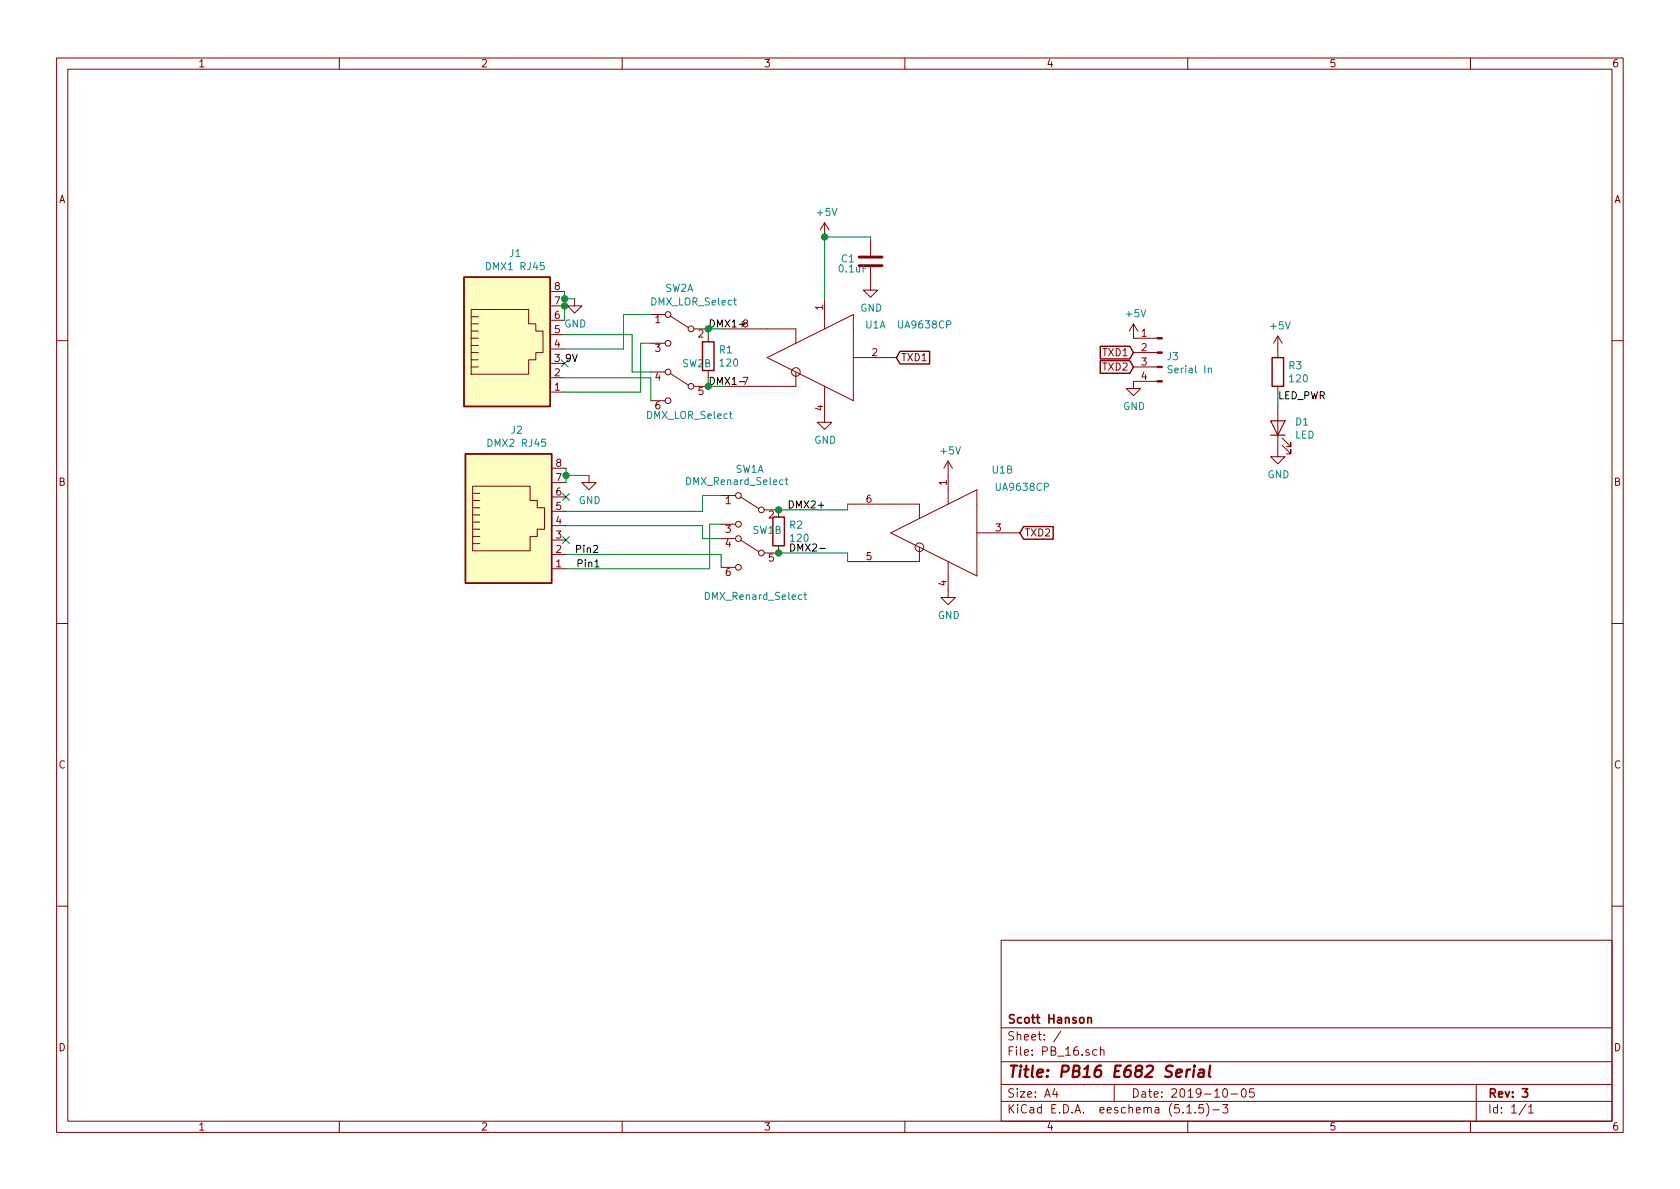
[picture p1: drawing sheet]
EESchema Schematic File Version 4
EELAYER 30 0
EELAYER END
$Descr A4 11693 8268
encoding utf-8
Sheet 1 1
Title "PB16 E682 Serial"
Date "2019-10-05"
Rev "3"
Comp "Scott Hanson"
Comment1 ""
Comment2 ""
Comment3 ""
Comment4 ""
$EndDescr
$Comp
L PB_16-rescue:R-Device R2
U 1 1
P 5420 3690
AR Path="/5D785179" Ref="R2"  Part="1" 
AR Path="/5D469F02/5D785179" Ref="R?"  Part="1" 
F 0 "R2" H 5490 3736 50  0000 L CNN
F 1 "120" H 5490 3645 50  0000 L CNN
F 2 "Resistor_THT:R_Axial_DIN0207_L6.3mm_D2.5mm_P7.62mm_Horizontal" V 5350 3690 50  0001 C CNN
F 3 "~" H 5420 3690 50  0001 C CNN
F 4 "CF14JT120RCT-ND" H 3890 980 50  0001 C CNN "Digi-Key_PN"
F 5 "CF14JT120R" H 3890 980 50  0001 C CNN "MPN"
	1    5420 3690
	1    0    0    -1  
$EndComp
$Comp
L PB_16-rescue:C-Device C1
U 1 1
P 6060 1810
AR Path="/5D785183" Ref="C1"  Part="1" 
AR Path="/5D469F02/5D785183" Ref="C?"  Part="1" 
F 0 "C1" H 5850 1830 50  0000 L CNN
F 1 "0.1uF" H 5830 1760 50  0000 L CNN
F 2 "Capacitor_THT:C_Rect_L7.0mm_W2.0mm_P5.00mm" H 6098 1660 50  0001 C CNN
F 3 "~" H 6060 1810 50  0001 C CNN
F 4 "478-7336-1-ND" H 3450 -320 50  0001 C CNN "Digi-Key_PN"
F 5 "SR215C104KARTR1" H 3450 -320 50  0001 C CNN "MPN"
	1    6060 1810
	1    0    0    -1  
$EndComp
$Comp
L power:GND #PWR06
U 1 1
P 6060 1960
AR Path="/5D785189" Ref="#PWR06"  Part="1" 
AR Path="/5D469F02/5D785189" Ref="#PWR?"  Part="1" 
F 0 "#PWR06" H 6060 1710 50  0001 C CNN
F 1 "GND" H 6065 1787 50  0000 C CNN
F 2 "" H 6060 1960 50  0001 C CNN
F 3 "" H 6060 1960 50  0001 C CNN
	1    6060 1960
	1    0    0    -1  
$EndComp
$Comp
L Connector:RJ45 J1
U 1 1
P 3530 2420
AR Path="/5D785191" Ref="J1"  Part="1" 
AR Path="/5D469F02/5D785191" Ref="J?"  Part="1" 
F 0 "J1" H 3587 3087 50  0000 C CNN
F 1 "DMX1 RJ45" H 3587 2996 50  0000 C CNN
F 2 "Connector_RJ:RJ45_Amphenol_54602-x08_Horizontal" V 3530 2445 50  0001 C CNN
F 3 "~" V 3530 2445 50  0001 C CNN
F 4 "AE10392-ND" H 2690 -1460 50  0001 C CNN "Digi-Key_PN"
F 5 "A-2014-2-4-R" H 2690 -1460 50  0001 C CNN "MPN"
	1    3530 2420
	1    0    0    -1  
$EndComp
Wire Wire Line
	3930 2020 3930 2070
$Comp
L power:GND #PWR01
U 1 1
P 4000 2070
AR Path="/5D785198" Ref="#PWR01"  Part="1" 
AR Path="/5D469F02/5D785198" Ref="#PWR?"  Part="1" 
F 0 "#PWR01" H 4000 1820 50  0001 C CNN
F 1 "GND" H 4005 1897 50  0000 C CNN
F 2 "" H 4000 2070 50  0001 C CNN
F 3 "" H 4000 2070 50  0001 C CNN
	1    4000 2070
	1    0    0    -1  
$EndComp
Wire Wire Line
	4000 2070 3930 2070
Connection ~ 3930 2070
Wire Wire Line
	3930 2070 3930 2120
Wire Wire Line
	3930 2220 3930 2120
Connection ~ 3930 2120
Text Label 3930 2520 0    50   ~ 0
9V
Text GLabel 6240 2480 2    50   Input ~ 0
TXD1
$Comp
L Interface_LineDriver:UA9638CP U?
U 1 1
P 5640 2480
AR Path="/5D469F02/5D7851AD" Ref="U?"  Part="1" 
AR Path="/5D7851AD" Ref="U1"  Part="1" 
F 0 "U1" H 5260 2710 50  0000 R CNN
F 1 "UA9638CP" H 5040 2710 50  0000 R CNN
F 2 "Package_DIP:DIP-8_W7.62mm" H 5640 1980 50  0001 C CNN
F 3 "http://www.ti.com/lit/ds/symlink/ua9638.pdf" H 5640 2480 50  0001 C CNN
F 4 "296-15059-5-ND" H 5640 2480 50  0001 C CNN "Digi-Key_PN"
F 5 "UA9638CP" H 5640 2480 50  0001 C CNN "MPN"
	1    5640 2480
	-1   0    0    -1  
$EndComp
$Comp
L Interface_LineDriver:UA9638CP U?
U 2 1
P 6500 3700
AR Path="/5D469F02/5D7851B5" Ref="U?"  Part="2" 
AR Path="/5D7851B5" Ref="U1"  Part="2" 
F 0 "U1" H 6100 4140 50  0000 R CNN
F 1 "UA9638CP" H 6080 4020 50  0000 R CNN
F 2 "Package_DIP:DIP-8_W7.62mm" H 6500 3200 50  0001 C CNN
F 3 "http://www.ti.com/lit/ds/symlink/ua9638.pdf" H 6500 3700 50  0001 C CNN
F 4 "296-15059-5-ND" H 6500 3700 50  0001 C CNN "Digi-Key_PN"
F 5 "UA9638CP" H 6500 3700 50  0001 C CNN "MPN"
	2    6500 3700
	-1   0    0    -1  
$EndComp
$Comp
L PB_16-rescue:R-Device R1
U 1 1
P 4930 2470
AR Path="/5D7851BD" Ref="R1"  Part="1" 
AR Path="/5D469F02/5D7851BD" Ref="R?"  Part="1" 
F 0 "R1" H 5000 2516 50  0000 L CNN
F 1 "120" H 5000 2425 50  0000 L CNN
F 2 "Resistor_THT:R_Axial_DIN0207_L6.3mm_D2.5mm_P7.62mm_Horizontal" V 4860 2470 50  0001 C CNN
F 3 "~" H 4930 2470 50  0001 C CNN
F 4 "CF14JT120RCT-ND" H 3400 -240 50  0001 C CNN "Digi-Key_PN"
F 5 "CF14JT120R" H 3400 -240 50  0001 C CNN "MPN"
	1    4930 2470
	1    0    0    -1  
$EndComp
Text GLabel 7100 3700 2    50   Input ~ 0
TXD2
$Comp
L power:GND #PWR08
U 1 1
P 6600 4100
AR Path="/5D7851C4" Ref="#PWR08"  Part="1" 
AR Path="/5D469F02/5D7851C4" Ref="#PWR?"  Part="1" 
F 0 "#PWR08" H 6600 3850 50  0001 C CNN
F 1 "GND" H 6605 3927 50  0000 C CNN
F 2 "" H 6600 4100 50  0001 C CNN
F 3 "" H 6600 4100 50  0001 C CNN
	1    6600 4100
	1    0    0    -1  
$EndComp
$Comp
L power:GND #PWR05
U 1 1
P 5740 2880
AR Path="/5D7851CA" Ref="#PWR05"  Part="1" 
AR Path="/5D469F02/5D7851CA" Ref="#PWR?"  Part="1" 
F 0 "#PWR05" H 5740 2630 50  0001 C CNN
F 1 "GND" H 5745 2707 50  0000 C CNN
F 2 "" H 5740 2880 50  0001 C CNN
F 3 "" H 5740 2880 50  0001 C CNN
	1    5740 2880
	1    0    0    -1  
$EndComp
$Comp
L power:+5V #PWR07
U 1 1
P 6600 3300
AR Path="/5D7851D0" Ref="#PWR07"  Part="1" 
AR Path="/5D469F02/5D7851D0" Ref="#PWR?"  Part="1" 
F 0 "#PWR07" H 6600 3150 50  0001 C CNN
F 1 "+5V" H 6615 3473 50  0000 C CNN
F 2 "" H 6600 3300 50  0001 C CNN
F 3 "" H 6600 3300 50  0001 C CNN
	1    6600 3300
	1    0    0    -1  
$EndComp
$Comp
L power:+5V #PWR04
U 1 1
P 5740 1640
AR Path="/5D7851D6" Ref="#PWR04"  Part="1" 
AR Path="/5D469F02/5D7851D6" Ref="#PWR?"  Part="1" 
F 0 "#PWR04" H 5740 1490 50  0001 C CNN
F 1 "+5V" H 5755 1813 50  0000 C CNN
F 2 "" H 5740 1640 50  0001 C CNN
F 3 "" H 5740 1640 50  0001 C CNN
	1    5740 1640
	1    0    0    -1  
$EndComp
Wire Wire Line
	5740 2080 5740 1640
Wire Wire Line
	5740 1640 6060 1640
Wire Wire Line
	6060 1640 6060 1660
Connection ~ 5740 1640
Text Label 5480 3540 0    50   ~ 0
DMX2+
Text Label 5490 3840 0    50   ~ 0
DMX2-
Wire Wire Line
	5900 3540 5900 3500
Wire Wire Line
	5900 3900 5900 3840
Wire Wire Line
	5040 2280 4930 2280
Wire Wire Line
	4930 2280 4930 2320
Wire Wire Line
	4930 2620 4930 2680
Wire Wire Line
	4930 2680 5040 2680
NoConn ~ 3930 2520
$Comp
L Connector:RJ45 J2
U 1 1
P 3540 3650
AR Path="/5D7851F3" Ref="J2"  Part="1" 
AR Path="/5D469F02/5D7851F3" Ref="J?"  Part="1" 
F 0 "J2" H 3597 4317 50  0000 C CNN
F 1 "DMX2 RJ45" H 3597 4226 50  0000 C CNN
F 2 "Connector_RJ:RJ45_Amphenol_54602-x08_Horizontal" V 3540 3675 50  0001 C CNN
F 3 "~" V 3540 3675 50  0001 C CNN
F 4 "AE10392-ND" H 2700 -230 50  0001 C CNN "Digi-Key_PN"
F 5 "A-2014-2-4-R" H 2700 -230 50  0001 C CNN "MPN"
	1    3540 3650
	1    0    0    -1  
$EndComp
$Comp
L power:GND #PWR02
U 1 1
P 4100 3300
AR Path="/5D7851F9" Ref="#PWR02"  Part="1" 
AR Path="/5D469F02/5D7851F9" Ref="#PWR?"  Part="1" 
F 0 "#PWR02" H 4100 3050 50  0001 C CNN
F 1 "GND" H 4105 3127 50  0000 C CNN
F 2 "" H 4100 3300 50  0001 C CNN
F 3 "" H 4100 3300 50  0001 C CNN
	1    4100 3300
	1    0    0    -1  
$EndComp
Wire Wire Line
	3940 3350 3940 3300
Wire Wire Line
	4100 3300 3940 3300
Connection ~ 3940 3300
Wire Wire Line
	3940 3300 3940 3250
$Comp
L Switch:SW_DPDT_x2 SW?
U 1 1
P 5220 3540
AR Path="/5D469F02/5D78520D" Ref="SW?"  Part="1" 
AR Path="/5D78520D" Ref="SW1"  Part="1" 
F 0 "SW1" H 5220 3825 50  0000 C CNN
F 1 "DMX_Renard_Select" H 5310 3740 50  0000 C CNN
F 2 "Button_Switch_THT:SW_CuK_JS202011CQN_DPDT_Straight" H 5220 3540 50  0001 C CNN
F 3 "~" H 5220 3540 50  0001 C CNN
F 4 "401-2001-ND" H 5220 3540 50  0001 C CNN "Digi-Key_PN"
F 5 "JS202011CQN" H 5220 3540 50  0001 C CNN "MPN"
	1    5220 3540
	-1   0    0    -1  
$EndComp
NoConn ~ 3940 3750
Text Label 4000 3850 0    50   ~ 0
Pin2
Text Label 4010 3950 0    50   ~ 0
Pin1
NoConn ~ 3940 3450
Wire Wire Line
	5420 3840 5900 3840
Text Label 4930 2680 0    50   ~ 0
DMX1-
Text Label 4930 2280 0    50   ~ 0
DMX1+
$Comp
L Connector:Conn_01x04_Male J3
U 1 1
P 8090 2445
F 0 "J3" H 8062 2419 50  0000 R CNN
F 1 "Serial In" H 8062 2328 50  0000 R CNN
F 2 "Connector_PinHeader_2.54mm:PinHeader_1x04_P2.54mm_Vertical" H 8090 2445 50  0001 C CNN
F 3 "~" H 8090 2445 50  0001 C CNN
F 4 "732-5317-ND" H 8090 2445 50  0001 C CNN "Digi-Key_PN"
F 5 "61300411121" H 8090 2445 50  0001 C CNN "MPN"
	1    8090 2445
	-1   0    0    -1  
$EndComp
$Comp
L power:+5V #PWR09
U 1 1
P 7890 2345
AR Path="/5D78F528" Ref="#PWR09"  Part="1" 
AR Path="/5D469F02/5D78F528" Ref="#PWR?"  Part="1" 
F 0 "#PWR09" H 7890 2195 50  0001 C CNN
F 1 "+5V" H 7905 2518 50  0000 C CNN
F 2 "" H 7890 2345 50  0001 C CNN
F 3 "" H 7890 2345 50  0001 C CNN
	1    7890 2345
	1    0    0    -1  
$EndComp
$Comp
L power:GND #PWR010
U 1 1
P 7890 2645
AR Path="/5D78FEF7" Ref="#PWR010"  Part="1" 
AR Path="/5D469F02/5D78FEF7" Ref="#PWR?"  Part="1" 
F 0 "#PWR010" H 7890 2395 50  0001 C CNN
F 1 "GND" H 7895 2472 50  0000 C CNN
F 2 "" H 7890 2645 50  0001 C CNN
F 3 "" H 7890 2645 50  0001 C CNN
	1    7890 2645
	1    0    0    -1  
$EndComp
Text GLabel 7890 2445 0    50   Input ~ 0
TXD1
Text GLabel 7890 2545 0    50   Input ~ 0
TXD2
$Comp
L Device:LED D1
U 1 1
P 8895 2970
F 0 "D1" V 8934 2853 50  0000 R CNN
F 1 "LED" V 8843 2853 50  0000 R CNN
F 2 "LED_THT:LED_D3.0mm_Clear" H 8895 2970 50  0001 C CNN
F 3 "~" H 8895 2970 50  0001 C CNN
F 4 "732-5008-ND" H 8895 2970 50  0001 C CNN "Digi-Key_PN"
F 5 "151031VS06000" H 8895 2970 50  0001 C CNN "MPN"
	1    8895 2970
	0    -1   -1   0   
$EndComp
$Comp
L PB_16-rescue:R-Device R3
U 1 1
P 8895 2580
AR Path="/5D79298C" Ref="R3"  Part="1" 
AR Path="/5D469F02/5D79298C" Ref="R?"  Part="1" 
F 0 "R3" H 8965 2626 50  0000 L CNN
F 1 "120" H 8965 2535 50  0000 L CNN
F 2 "Resistor_THT:R_Axial_DIN0207_L6.3mm_D2.5mm_P7.62mm_Horizontal" V 8825 2580 50  0001 C CNN
F 3 "~" H 8895 2580 50  0001 C CNN
F 4 "CF14JT120RCT-ND" H 7365 -130 50  0001 C CNN "Digi-Key_PN"
F 5 "CF14JT120R" H 7365 -130 50  0001 C CNN "MPN"
	1    8895 2580
	1    0    0    -1  
$EndComp
$Comp
L power:+5V #PWR011
U 1 1
P 8895 2430
AR Path="/5D7936DE" Ref="#PWR011"  Part="1" 
AR Path="/5D469F02/5D7936DE" Ref="#PWR?"  Part="1" 
F 0 "#PWR011" H 8895 2280 50  0001 C CNN
F 1 "+5V" H 8910 2603 50  0000 C CNN
F 2 "" H 8895 2430 50  0001 C CNN
F 3 "" H 8895 2430 50  0001 C CNN
	1    8895 2430
	1    0    0    -1  
$EndComp
$Comp
L power:GND #PWR012
U 1 1
P 8895 3120
AR Path="/5D794008" Ref="#PWR012"  Part="1" 
AR Path="/5D469F02/5D794008" Ref="#PWR?"  Part="1" 
F 0 "#PWR012" H 8895 2870 50  0001 C CNN
F 1 "GND" H 8900 2947 50  0000 C CNN
F 2 "" H 8895 3120 50  0001 C CNN
F 3 "" H 8895 3120 50  0001 C CNN
	1    8895 3120
	1    0    0    -1  
$EndComp
Wire Wire Line
	8895 2730 8895 2820
Text Label 8895 2780 0    50   ~ 0
LED_PWR
$Comp
L Switch:SW_DPDT_x2 SW?
U 2 1
P 4730 2680
AR Path="/5D469F02/5D992E04" Ref="SW?"  Part="2" 
AR Path="/5D992E04" Ref="SW2"  Part="2" 
F 0 "SW2" H 4610 2840 50  0000 C CNN
F 1 "DMX_LOR_Select" H 4660 2480 50  0000 C CNN
F 2 "Button_Switch_THT:SW_CuK_JS202011CQN_DPDT_Straight" H 4730 2680 50  0001 C CNN
F 3 "~" H 4730 2680 50  0001 C CNN
F 4 "401-2001-ND" H 4730 2680 50  0001 C CNN "Digi-Key_PN"
F 5 "JS202011CQN" H 4730 2680 50  0001 C CNN "MPN"
	2    4730 2680
	-1   0    0    -1  
$EndComp
$Comp
L Switch:SW_DPDT_x2 SW?
U 1 1
P 4730 2280
AR Path="/5D469F02/5D992E0C" Ref="SW?"  Part="1" 
AR Path="/5D992E0C" Ref="SW2"  Part="1" 
F 0 "SW2" H 4730 2565 50  0000 C CNN
F 1 "DMX_LOR_Select" H 4630 2470 50  0000 C CNN
F 2 "Button_Switch_THT:SW_CuK_JS202011CQN_DPDT_Straight" H 4730 2280 50  0001 C CNN
F 3 "~" H 4730 2280 50  0001 C CNN
F 4 "401-2001-ND" H 4730 2280 50  0001 C CNN "Digi-Key_PN"
F 5 "JS202011CQN" H 4730 2280 50  0001 C CNN "MPN"
	1    4730 2280
	-1   0    0    -1  
$EndComp
Connection ~ 4930 2280
Connection ~ 4930 2680
Wire Wire Line
	4460 2380 4460 2720
Wire Wire Line
	4530 2780 4530 2620
Wire Wire Line
	4400 2580 4400 2320
Wire Wire Line
	4340 2420 4340 2180
Wire Wire Line
	4340 2180 4530 2180
Wire Wire Line
	4460 2380 4530 2380
Wire Wire Line
	3930 2720 4460 2720
Wire Wire Line
	3930 2420 4340 2420
Wire Wire Line
	3930 2320 4400 2320
Wire Wire Line
	3930 2620 4530 2620
Wire Wire Line
	4530 2580 4400 2580
Connection ~ 5420 3540
$Comp
L Switch:SW_DPDT_x2 SW?
U 2 1
P 5220 3840
AR Path="/5D469F02/5D785205" Ref="SW?"  Part="2" 
AR Path="/5D785205" Ref="SW1"  Part="2" 
F 0 "SW1" H 5100 4000 50  0000 C CNN
F 1 "DMX_Renard_Select" H 5180 3540 50  0000 C CNN
F 2 "Button_Switch_THT:SW_CuK_JS202011CQN_DPDT_Straight" H 5220 3840 50  0001 C CNN
F 3 "~" H 5220 3840 50  0001 C CNN
F 4 "401-2001-ND" H 5220 3840 50  0001 C CNN "Digi-Key_PN"
F 5 "JS202011CQN" H 5220 3840 50  0001 C CNN "MPN"
	2    5220 3840
	-1   0    0    -1  
$EndComp
Wire Wire Line
	5420 3540 5900 3540
Connection ~ 5420 3840
Wire Wire Line
	5020 3440 4890 3440
Wire Wire Line
	4890 3440 4890 3550
Wire Wire Line
	4890 3550 3940 3550
Wire Wire Line
	5020 3740 4890 3740
Wire Wire Line
	4890 3740 4890 3650
Wire Wire Line
	4890 3650 3940 3650
Wire Wire Line
	5020 3640 4940 3640
Wire Wire Line
	4940 3640 4940 3950
Wire Wire Line
	3940 3950 4940 3950
Wire Wire Line
	3940 3850 5020 3850
Wire Wire Line
	5020 3850 5020 3940
$EndSCHEMATC
